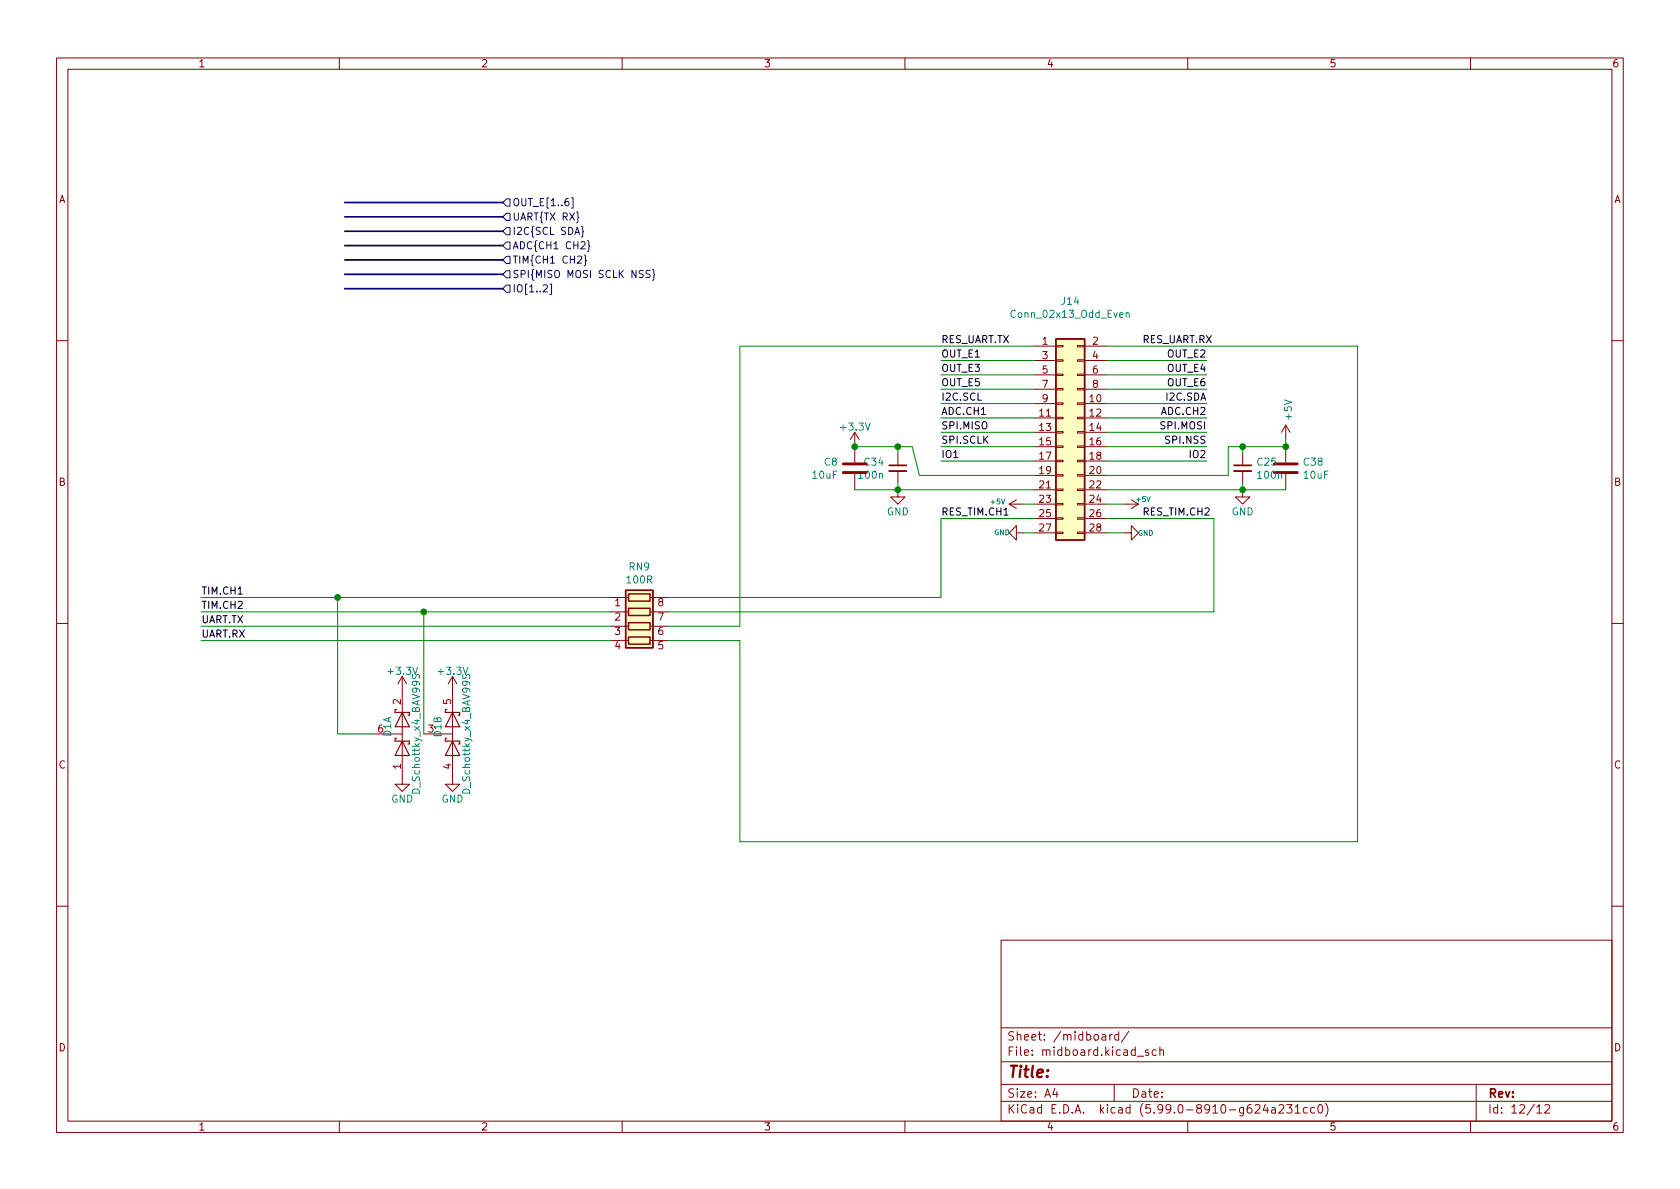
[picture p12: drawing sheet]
<svg xmlns="http://www.w3.org/2000/svg" width="297mm" height="210mm" viewBox="0 0 297 210" stroke-linecap="round" stroke-linejoin="round" font-family="sans-serif">
<g fill="none" stroke="#840000" stroke-width=".18">
<path d="M10 10.2h277v190.1h-277zM12 12.2h273v186.1h-273zM60 10.2v2M110 10.2v2M160 10.2v2M210 10.2v2M260 10.2v2M10 60.2h2M151.1 76.4l.8 1.3M151.1 76.4v5.4M151.1 76.4l-.7 1.3M182.9 61.2h3.8"/>
<path d="M182.9 71.4h3.8M182.9 73.9h3.8M182.9 76.4h3.8M182.9 79h3.8M182.9 63.7h3.8M182.9 66.3h3.8M182.9 68.8h3.8M186.7 78.9h1.3v.2h-1.3zM186.7 73.8h1.3v.2h-1.3zM186.7 71.2h1.3v.3h-1.3zM186.7 68.7h1.3v.3h-1.3zM186.7 66.2h1.3v.2h-1.3z"/>
<path d="M186.7 76.3h1.3v.3h-1.3zM186.7 63.6h1.3v.3h-1.3zM186.7 61.1h1.3v.2h-1.3zM190.5 78.9h1.3v.2h-1.3zM190.5 73.8h1.3v.2h-1.3zM190.5 71.2h1.3v.3h-1.3zM190.5 68.7h1.3v.3h-1.3zM190.5 66.2h1.3v.2h-1.3zM190.5 76.3h1.3v.3h-1.3zM190.5 63.6h1.3v.3h-1.3zM190.5 61.1h1.3v.2h-1.3zM191.8 61.2h3.8"/>
<path d="M191.8 71.4h3.8M191.8 73.9h3.8M191.8 76.4h3.8M191.8 79h3.8M191.8 63.7h3.8M191.8 66.3h3.8M191.8 68.8h3.8M227.3 75.2v2.5M227.3 79v2.8M227.3 75.2l-.7 1.2M227.3 75.2l.8 1.2M285 60.2h2"/>
<path d="M151.1 83.8v2.8M158.7 86.6v1.3h-1.2l1.2 1.2 1.3-1.2h-1.3M158.7 80.3v2M158.7 83.3v2M178.4 89.1h2.6M178.4 89.1l1.3 .8M179.7 94.2v1.3l-1.3-1.3 1.3-1.2v1.2h1.3M179.7 88.4l-1.3 .7M182.9 81.5h3.8M182.9 84.1h3.8M182.9 86.6h3.8M182.9 89.1h3.8"/>
<path d="M182.9 91.7h3.8M182.9 94.2h3.8M186.7 81.4h1.3v.3h-1.3zM186.7 83.9h1.3v.3h-1.3zM186.7 86.5h1.3v.2h-1.3zM186.7 89h1.3v.3h-1.3zM186.7 91.6h1.3v.2h-1.3zM186.7 94.1h1.3v.3h-1.3zM190.5 81.4h1.3v.3h-1.3zM190.5 83.9h1.3v.3h-1.3zM190.5 86.5h1.3v.2h-1.3zM190.5 89h1.3v.3h-1.3z"/>
<path d="M190.5 91.6h1.3v.2h-1.3zM190.5 94.1h1.3v.3h-1.3zM191.8 81.5h3.8M191.8 84.1h3.8M191.8 86.6h3.8M191.8 89.1h3.8M191.8 91.7h3.8M191.8 94.2h3.8M198.8 94.2h1.2v1.3l1.3-1.3-1.3-1.2v1.2M198.8 89.1h2.5M200 88.4l1.3 .7M201.3 89.1l-1.3 .8"/>
<path d="M219.7 86.6v1.3h1.3l-1.3 1.2-1.3-1.2h1.3M219.7 80.3v2M219.7 83.3v2M227.3 83.8v2.8M10 110.2h2M71.1 119.6v19.1h-1.3l1.3 1.2 1.3-1.2h-1.3M71.1 119.6l.8 1.3M71.1 119.6l-.7 1.3M80 119.6v19.1h-1.3l1.3 1.2 1.3-1.2h-1.3M80 119.6l.8 1.3M80 119.6l-.8 1.3M107.9 105.7h3.2"/>
<path d="M107.9 108.2h3.2M107.9 110.7h3.2M107.9 113.3h3.2M114.9 105.7h3.2M114.9 108.2h3.2M114.9 110.7h3.2M114.9 113.3h3.2M285 110.2h2M66 129.8h5.1M74.9 129.8h5.1M10 160.2h2M177 166.3h108v32h-108z"/>
<path d="M285 160.2h2M60 198.3v2M110 198.3v2M160 198.3v2M177 194.8h108M177 191.8h108M177 187.8h108M177 181.8h108M186.5 192.5l-.4 1h1M186.9 193v1M194.9 183h.5l.1 .9M195.5 183.3l-.5 .1a.29 .29 0 0 0-.2 .2 .29 .29 0 0 0 .2 .3h.5"/>
<path d="M196.2 182.9v1M196.6 182.9l-.2 .1-.2 .2M197 191.8v3M197.8 183l-.4-.1-.3 .3v.4l.1 .3h.6M197.8 182.4v1.5M199.6 182.4l-1.3 1.9M201.1 186.8h1.1M203.1 185.7l-.4-.1-.2 .2 .1 .3 .5 .1v.4h-.6M204.4 185.7l-.4-.1-.3 .3v.4l.2 .3h.5M205.1 185.8l.2-.2 .3 .1 .1 .9M205.1 185.1v1.5M210 198.3v2"/>
<path d="M223.7 195.3l-.3 1h.9M224.1 195.8v1M224.9 195.9h.5l.1 .9M225.5 196.2l-.5 .1a.29 .29 0 0 0-.2 .2 .29 .29 0 0 0 .2 .3h.5M226.1 195.5l.6-.2 .2 .2 .1 .3-.9 1h.9M227.5 195.3h.9l-.5 .6 .5 .1v.7l-.3 .1h-.4l-.2-.1M229 195.8l.4-.5v1.5M229 196.8h.9M231.1 195.9l-.4-.1-.3 .3v.4l.2 .3h.5M232.4 195.9l-.4-.1-.3 .3v.4l.2 .3h.5M233.2 195.4l.2-.1a.81 .81 0 0 1 .5 .7 .81 .81 0 0 1-.3 .8h-.1a.81 .81 0 0 1-.6-.6 .81 .81 0 0 1 .3-.8zM234.4 195.1a1.72 1.72 0 0 1 0 2.3"/>
<path d="M260 198.3v2M261 191.8v6.5M271.7 195.8l.5-.5v1.5M271.7 196.8h.9M273.1 195.5l.6-.2 .2 .2 .1 .3-.9 1h.9"/>
</g>
<path d="M149.1 83.6h4.1M149.1 82h4.1M225.3 83.6h4.1M225.3 82h4.1" fill="none" stroke="#840000" stroke-width=".51"/>
<g fill="#ffffc2" stroke="#ffffc2" stroke-width=".18">
<path d="M186.7 59.9h5.1v35.6h-5.1z"/>
<path d="M110.6 104.4h4.8v10.1h-4.8z"/>
</g>
<path d="M186.7 59.9h5.1v35.6h-5.1zM110.6 104.4h4.8v10.1h-4.8zM111.1 105h3.8v1.3h-3.8zM111.1 107.6h3.8v1.2h-3.8zM111.1 110.1h3.8v1.3h-3.8zM111.1 112.6h3.8v1.3h-3.8z" fill="none" stroke="#840000" stroke-width=".25"/>
<path d="M199.1 55.4l.2-.1h.3l.1 .8M199.1 55.3v.8M73 119.3l-.1 .4 .2 .3 .3-.1 .3-.6h.3l.2 .2-.1 .5M81.8 119.3v.4l.2 .3 .3-.1 .3-.6h.3l.2 .2-.1 .5" fill="none" stroke="#008484" stroke-width=".18"/>
<path d="M70.1 130.6h-.3v.5h2.6v.5h-.3M70.1 125.5h-.3v.5h2.6v.5h-.3M71.1 131.1l1.3 2.5h-2.6zM71.1 126l1.3 2.5h-2.6zM79 130.6h-.3v.5h2.6v.5h-.3M79 125.5h-.3v.5h2.6v.5h-.3M80 131.1l1.3 2.5h-2.6zM80 126l1.3 2.5h-2.6z" fill="none" stroke="#840000" stroke-width=".2"/>
<path d="M157.2 83.3h3.1M218.2 83.3h3" fill="none" stroke="#840000" stroke-width=".33"/>
<path d="M157.2 82.3h3.1M218.2 82.3h3" fill="none" stroke="#840000" stroke-width=".3"/>
<g fill="none" stroke="#000084" stroke-width=".18">
<path d="M88.9 35.8l.6-.6h.7v1.2h-.7zM88.9 38.3l.6-.6h.7v1.3h-.7zM101 35h.3v1.8h-.3M101.9 37.5l.3 .2v.6l.2 .1-.2 .2v.6l-.3 .2M88.9 48.5l.6-.6h.7v1.2h-.7zM88.9 40.9l.6-.6h.7v1.2h-.7zM89.5 50.4h.7v1.3h-.7l-.6-.7zM89.5 42.8h.7v1.3h-.7l-.6-.7zM89.5 45.3h.7v1.3h-.7l-.6-.6zM97.2 50.2h.3v1.8h-.3M102.8 40l.2 .2v.6l.2 .2-.2 .2v.6l-.2 .1M103.3 45.1l.2 .2v.6l.2 .2-.2 .1v.6l-.2 .2"/>
<path d="M103.9 42.6l.2 .1v.6l.2 .2-.2 .2v.6l-.2 .2M114.9 47.9l-.4-.1-.2 .1v.4l.5 .2 .1 .3-.2 .3-.5-.1M115.4 47.6l.2 .2v.6l.2 .2-.2 .2v.6l-.2 .2"/>
</g>
<path d="M61 38.3h27.9M61 35.8h27.9M61 51h27.9M61 48.5h27.9M61 46h27.9M61 43.4h27.9M61 40.9h27.9" fill="none" stroke="#000084" stroke-width=".3"/>
<g fill="none" stroke="#008400" stroke-width=".18">
<path d="M151.1 79h10.2l1.3 5.1h20.3M158.7 79v1.3M166.4 68.8h16.5M166.4 79h16.5M166.4 66.3h16.5M166.4 71.4h16.5M166.4 76.4h16.5M166.4 73.9h16.5M166.4 63.7h16.5M182.9 61.2h-52.1v49.5h-12.7M195.6 68.8h17.8M195.6 79h17.8"/>
<path d="M195.6 66.3h17.8M195.6 71.4h17.8M195.6 61.2h44.4v87.6h-109.2v-35.5h-12.7M195.6 76.4h17.8M195.6 73.9h17.8M195.6 63.7h17.8M219.7 79v1.3M227.3 77.7v1.3h-10.1v5.1h-21.6M151.1 86.6h31.8M158.7 85.3v1.3M166.4 81.5h16.5M181 94.2h1.9"/>
<path d="M181 89.1h1.9M182.9 91.7h-16.5v14h-48.3M195.6 94.2h3.2M195.6 91.7h19v16.5h-96.5M195.6 81.5h17.8M195.6 86.6h31.7M195.6 89.1h3.2M219.7 85.3v1.3M35.6 105.7h72.3M35.6 113.3h72.3M35.6 108.2h72.3M35.6 110.7h72.3"/>
<path d="M59.7 105.7v24.1h6.3M74.9 108.2v21.6"/>
</g>
<g fill="#008400" stroke="#008400" stroke-width=".18">
<circle cx="158.8" cy="79" r=".51"/>
<circle cx="151.1" cy="79" r=".51"/>
<circle cx="219.7" cy="79" r=".51"/>
<circle cx="219.7" cy="86.6" r=".51"/>
<circle cx="227.3" cy="79" r=".51"/>
<circle cx="158.8" cy="86.6" r=".51"/>
<circle cx="59.7" cy="105.7" r=".51"/>
<circle cx="74.9" cy="108.2" r=".51"/>
</g>
<text font-size="2.8" fill="#840000" x="178" y="190.6">Title:</text>
<g font-size="2.1" fill="#840000">
<text x="178" y="184">Sheet: /midboard/</text>
<text x="178" y="186.7">File: midboard.kicad_sch</text>
<text x="178" y="196.9">KiCad E.D.A. kicad (5.99.0-8910-g624a231cc0)</text>
<text x="178" y="194.1">Size: A4</text>
<text x="200" y="194.1">Date:</text>
<text x="263" y="194.1">Rev:</text>
<text x="263" y="196.9">Id: 12/12</text>
</g>
<g font-size="1.8" fill="#840000">
<text x="35" y="11.9">1</text>
<text x="85" y="11.9">2</text>
<text x="135" y="11.9">3</text>
<text x="185" y="11.9">4</text>
<text x="235" y="11.9">5</text>
<text x="285" y="11.9">6</text>
<text x="10.3" y="35.9">A</text>
<text x="285.3" y="35.9">A</text>
<text x="184.3" y="61">1</text>
<text x="184.3" y="63.5">3</text>
<text x="193.2" y="61">2</text>
<text x="193.2" y="63.5">4</text>
<text x="184.3" y="66">5</text>
<text x="184.3" y="68.6">7</text>
<text x="184.3" y="71.1">9</text>
<text x="192.7" y="71.1">10</text>
<text x="193.2" y="66">6</text>
<text x="193.2" y="68.6">8</text>
<text x="183.8" y="73.7">11</text>
<text x="183.8" y="76.2">13</text>
<text x="192.7" y="73.7">12</text>
<text x="192.7" y="76.2">14</text>
<text x="183.8" y="78.7">15</text>
<text x="183.8" y="81.3">17</text>
<text x="183.8" y="83.8">19</text>
<text x="192.7" y="78.7">16</text>
<text x="192.7" y="81.3">18</text>
<text x="192.7" y="83.8">20</text>
<text x="10.3" y="85.9">B</text>
<text x="183.8" y="86.4">21</text>
<text x="183.8" y="88.9">23</text>
<text x="192.7" y="86.4">22</text>
<text x="192.7" y="88.9">24</text>
<text x="285.3" y="85.9">B</text>
<text x="183.8" y="91.4">25</text>
<text x="183.8" y="94">27</text>
<text x="192.7" y="91.4">26</text>
<text x="192.7" y="94">28</text>
<text x="108.7" y="107.2">1</text>
<text x="116.3" y="107.2">8</text>
<text x="108.7" y="109.7">2</text>
<text x="108.7" y="112.3">3</text>
<text x="116.3" y="112.3">6</text>
<text x="116.3" y="109.7">7</text>
<text x="108.7" y="114.8">4</text>
<text x="116.3" y="114.8">5</text>
<text x="70.9" y="124.6" transform="rotate(-90 70.9 124.6)">2</text>
<text x="79.8" y="124.6" transform="rotate(-90 79.8 124.6)">5</text>
<text x="66.8" y="129.5">6</text>
<text x="75.7" y="129.5">3</text>
<text x="10.3" y="135.9">C</text>
<text x="70.9" y="136" transform="rotate(-90 70.9 136)">1</text>
<text x="79.8" y="136" transform="rotate(-90 79.8 136)">4</text>
<text x="285.3" y="135.9">C</text>
<text x="10.3" y="185.9">D</text>
<text x="285.3" y="185.9">D</text>
<text x="35" y="199.9">1</text>
<text x="85" y="199.9">2</text>
<text x="135" y="199.9">3</text>
<text x="185" y="199.9">4</text>
<text x="235" y="199.9">5</text>
<text x="285" y="199.9">6</text>
</g>
<g font-size="1.8" fill="#000084">
<text x="90.6" y="36.4">OUT_E[1..6]</text>
<text x="90.6" y="39">UART{TX RX}</text>
<text x="90.6" y="41.5">I2C{SCL SDA}</text>
<text x="90.6" y="44.1">ADC{CH1 CH2}</text>
<text x="90.6" y="46.6">TIM{CH1 CH2}</text>
<text x="90.6" y="49.1">SPI{MISO MOSI SCLK NSS}</text>
<text x="90.6" y="51.7">IO[1..2]</text>
</g>
<g font-size="1.8" fill="#008484">
<text x="187.8" y="53.9">J14</text>
<text x="179.2" y="56.2">Conn_02x13_Odd_Even</text>
<text x="148.8" y="76.1">+3.3V</text>
<text x="228.4" y="74.1" transform="rotate(-90 228.4 74.1)">+5V</text>
<text x="145.8" y="82.3">C8</text>
<text x="152.9" y="82.3">C34</text>
<text x="222.3" y="82.3">C25</text>
<text x="230.6" y="82.3">C38</text>
<text x="143.7" y="84.6">10uF</text>
<text x="151.9" y="84.6">100n</text>
<text x="222.5" y="84.6">100n</text>
<text x="230.6" y="84.6">10uF</text>
<text x="156.8" y="91.1">GND</text>
<text x="217.7" y="91.1">GND</text>
<text x="111.3" y="100.8">RN9</text>
<text x="110.9" y="103.2">100R</text>
<text x="68.8" y="119.3">+3.3V</text>
<text x="77.7" y="119.3">+3.3V</text>
<text x="69.1" y="130.3" transform="rotate(-90 69.1 130.3)">D1A</text>
<text x="78" y="130.3" transform="rotate(-90 78 130.3)">D1B</text>
<text x="69.2" y="141.9">GND</text>
<text x="74.2" y="140.1" transform="rotate(-90 74.2 140.1)">D_Schottky_x4_BAV99S</text>
<text x="78" y="141.9">GND</text>
<text x="83.1" y="140.1" transform="rotate(-90 83.1 140.1)">D_Schottky_x4_BAV99S</text>
</g>
<g font-size="1.8">
<text x="166.4" y="65.7">OUT_E3</text>
<text x="166.4" y="60.7">RES_UART.TX</text>
<text x="166.4" y="63.2">OUT_E1</text>
<text x="201.9" y="60.7">RES_UART.RX</text>
<text x="206.5" y="65.7">OUT_E4</text>
<text x="206.5" y="63.2">OUT_E2</text>
<text x="166.4" y="70.8">I2C.SCL</text>
<text x="166.4" y="68.3">OUT_E5</text>
<text x="206.4" y="70.8">I2C.SDA</text>
<text x="206.5" y="68.3">OUT_E6</text>
<text x="166.4" y="75.9">SPI.MISO</text>
<text x="166.4" y="73.4">ADC.CH1</text>
<text x="205.5" y="75.9">SPI.MOSI</text>
<text x="205.5" y="73.4">ADC.CH2</text>
<text x="166.4" y="81">IO1</text>
<text x="166.4" y="78.4">SPI.SCLK</text>
<text x="206.4" y="78.4">SPI.NSS</text>
<text x="210.5" y="81">IO2</text>
<text x="166.4" y="91.1">RES_TIM.CH1</text>
<text x="201.9" y="91.1">RES_TIM.CH2</text>
<text x="35.6" y="107.7">TIM.CH2</text>
<text x="35.6" y="105.1">TIM.CH1</text>
<text x="35.6" y="112.7">UART.RX</text>
<text x="35.6" y="110.2">UART.TX</text>
</g>
<g font-size="1.3" fill="#008484">
<text x="175.2" y="89.2">+5V</text>
<text x="201" y="88.8">+5V</text>
<text x="175.8" y="94.6">GND</text>
<text x="201.2" y="94.7">GND</text>
</g>
</svg>
